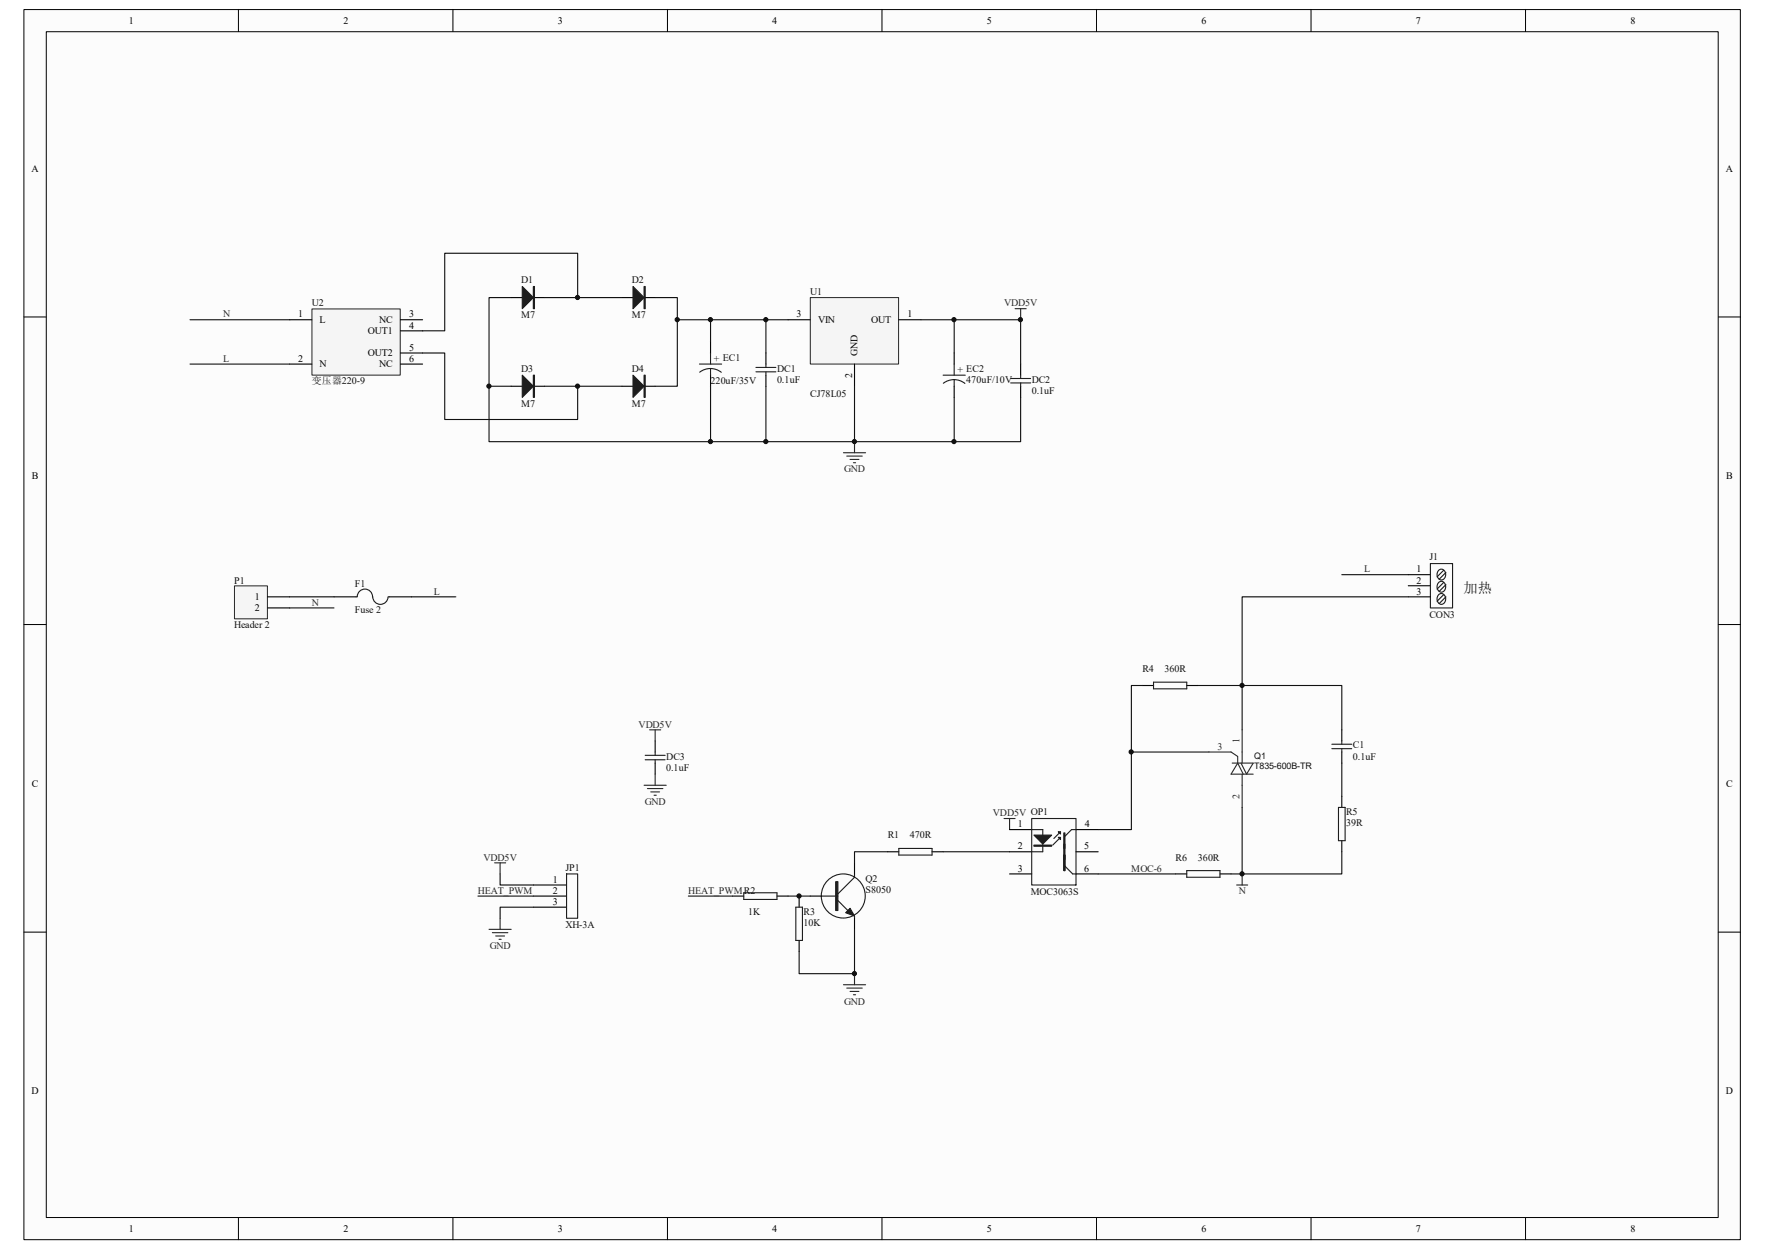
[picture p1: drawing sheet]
<svg xmlns="http://www.w3.org/2000/svg" width="297mm" height="210mm" viewBox="0 0 297 210" stroke-linecap="round" stroke-linejoin="round" font-family="sans-serif">
<path d="M4.1 1.7h288.8v206.7h-288.8z" fill="#fcfcfc"/>
<path d="M4 1.6h288.9v206.8h-288.9z" fill="none" stroke="#000" stroke-width=".17"/>
<path d="M7.8 5.4h281.3v199.3h-281.3z" fill="#fcfcfc"/>
<g fill="none" stroke="#000" stroke-width=".17">
<path d="M7.8 5.3h281.3v199.4h-281.3zM40.1 1.6v3.7M76.2 1.6v3.7M112.3 1.6v3.7M148.4 1.6v3.7M184.5 1.6v3.7M220.6 1.6v3.7M256.7 1.6v3.7M4 53.3h3.7M289.2 53.3h3.7M4 105h3.7M289.2 105h3.7"/>
<path d="M4 156.7h3.7M289.2 156.7h3.7M40.1 204.7v3.7M76.2 204.7v3.7M112.3 204.7v3.7M148.4 204.7v3.7M184.5 204.7v3.7M220.6 204.7v3.7M256.7 204.7v3.7"/>
</g>
<path d="M89.7 148.8h5.6M89.7 150.7h5.6M89.7 152.5h5.6" fill="none" stroke="#000" stroke-width=".19"/>
<path d="M95.3 146.9h1.9v7.5h-1.9z" fill="none" stroke="#1c1c1c" stroke-width=".19"/>
<path d="M80.4 150.7h9.3M84.2 146.9v1.9h5.5M89.7 152.5h-5.5v1.9" fill="none" stroke="#0e0e0e" stroke-width=".19"/>
<path d="M136.4 50.1h14.8v11.1h-14.8z" fill="#f5f5f5"/>
<path d="M136.4 50h14.8v11.2h-14.8z" fill="none" stroke="#262626" stroke-width=".17"/>
<g fill="none" stroke="#000" stroke-width=".19">
<path d="M86 50h1.9M89.7 50h1.9M104.7 50h1.8M108.4 50h1.8M119.6 57.5v1.9M128.9 59.4v1.8M132.6 53.8h3.7M151.3 53.8h3.7M160.6 59.4v1.8M86 64.9h1.9M89.7 64.9h1.9M104.7 64.9h1.8"/>
<path d="M108.4 64.9h1.8M119.6 63.1v1.8M128.9 63.1v1.8M143.8 61.2v3.7M160.6 64.9v1.9M171.8 61.2v1.9M171.8 64.9v1.9M237 96.6h3.7M237 98.5h3.7M56.2 100.4h3.7M65.5 100.4h3.7M237 100.4h3.7"/>
<path d="M110.2 124.6v1.8M110.2 128.3v1.9M169.9 139.5h3.7M181.1 139.5h3.7M123.3 150.7h1.9M130.7 150.7h1.9M134.5 150.7v1.8M134.5 158.1v1.9M136.3 150.7h1.9M143.8 145.1v1.8M143.8 154.4v1.9M149.4 143.2h1.9"/>
<path d="M156.8 143.2h1.9M169.9 143.2h3.7M169.9 146.9h3.7M181.1 143.2h3.7M181.1 146.9h3.7"/>
</g>
<g fill="#1c1c1c" stroke="#1c1c1c" stroke-width=".19">
<path d="M87.9 48.2l1.8 1.8-1.8 1.9z"/>
<path d="M87.9 63.1l1.8 1.8-1.8 1.9z"/>
<path d="M106.5 63.1l1.9 1.8-1.9 1.9z"/>
<path d="M106.5 48.2l1.9 1.8-1.9 1.9z"/>
<path d="M143 152.7l.8 1.3-1.5-.5z"/>
<path d="M174 140.4h3l-1.5 1.5z"/>
<path d="M178.1 139.9h.4v.3z"/>
<path d="M178.1 140.8h.4v.4z"/>
<path d="M89.7 48.2h.2v3.7h-.2z" fill-rule="evenodd"/>
<path d="M89.7 63.1h.2v3.7h-.2z" fill-rule="evenodd"/>
<path d="M108.4 63.1h.2v3.7h-.2z" fill-rule="evenodd"/>
<path d="M108.4 48.2h.2v3.7h-.2z" fill-rule="evenodd"/>
<path d="M140.6 148.3h.4v4.8h-.4z" fill-rule="evenodd"/>
<path d="M174 142.1h3v.2h-3z" fill-rule="evenodd"/>
<path d="M179 140.1h.2v2.6h-.2z" fill-rule="evenodd"/>
<path d="M179 141.9h.2v2.6h-.2z" fill-rule="evenodd"/>
<path d="M179 143.8h.2v2.6h-.2z" fill-rule="evenodd"/>
<path d="M179 143.8h.2v2.6h-.2z" fill-rule="evenodd"/>
</g>
<g fill="none" stroke="#0e0e0e" stroke-width=".19">
<path d="M32 53.8h16.7M71.1 59.4h3.7v11.1h22.4v-5.6M86 50h-3.7v14.9M91.6 50h13.1M97.2 50v-7.4h-22.4v13h-3.7M110.2 50h3.8v14.9h-3.8M114 53.8h18.6M119.6 53.8v3.7M128.9 53.8v5.6M32 61.2h16.7M82.3 64.9v9.4h61.5v-9.4M82.3 64.9h3.7"/>
<path d="M91.6 64.9h13.1M119.6 64.9v9.4M128.9 64.9v9.4M171.8 66.8v7.5h-11.2M225.8 96.6h11.2M48.7 100.4h7.5M48.7 102.2h7.5M69.2 100.4h7.5M115.8 150.7h7.5M132.6 150.7h3.7M149.4 143.2h-5.6v1.9M158.7 143.2h11.2"/>
</g>
<g fill="none" stroke="#1c1c1c" stroke-width=".19">
<path d="M119.6 59.4v1.8M117.7 61.2h3.7M119.6 62l1.1 .2 .7 .4M119.6 62l-.8 .1-1.1 .5M119.6 62v1.1M127.2 62.5h3.4M127.2 61.8h3.4M128.9 61.2v.6M128.9 62.5v.6M158.7 63.1h3.7M160.6 61.2v1.9M160.6 63.8v1.1"/>
<path d="M160.6 63.8l1.1 .3 .7 .4M160.6 63.8l-.8 .1-1.1 .5M170.1 64.4h3.3M170.1 63.6h3.3M171.8 63.1v.5M171.8 64.4v.5M240.7 94.8h3.7v7.4h-3.7zM242 96a.72 .72 0 0 1 .9-.2 .72 .72 0 0 1 .4 .8 .75 .75 0 0 1-.8 .9 .75 .75 0 0 1-.7-.9zM242 98a.72 .72 0 0 1 .9-.1 .72 .72 0 0 1 .4 .8 .75 .75 0 0 1-.8 .9 .75 .75 0 0 1-.7-.9zM242.9 95.9l-1.1 1.1M242.9 97.9l-1.1 1.2M242.9 100l-1.1 1.1"/>
<path d="M243.3 96.3l-1.1 1.1M243.3 98.3l-1.1 1.1M62.7 100.4a1.29 1.29 0 0 0-1.3-1.3 1.29 1.29 0 0 0-1.3 1.2l-.2 .1M62.7 100.4a1.29 1.29 0 0 0 1.3 1.2 1.29 1.29 0 0 0 1.3-1.2M65.3 100.4h.2M242 100.1a.72 .72 0 0 1 .9-.2 .72 .72 0 0 1 .4 .8 .75 .75 0 0 1-.8 .9 .75 .75 0 0 1-.7-.9zM243.3 100.4l-1.1 1.1M108.6 127.8h3.3M108.6 127h3.3M110.2 126.4v.6M110.2 127.8v.5M173.6 137.6h7.5v11.2h-7.5z"/>
<path d="M173.6 139.5h1.9v3.7h-1.9M178.5 139.9l-1.2 1.1M181.1 139.5h-.8l-1.1 1.1M125.2 150.1h5.5v1.1h-5.5zM133.9 152.5h1.1v5.6h-1.1zM138.2 150.7h2.8M141 151.4l1.7 1.7M143.8 146.9v.6l-2.8 2.8M143.8 154v.4M151.3 142.7h5.5v1.1h-5.5zM178.3 141l-1.1 1.1M179.2 145.6l1.3 1.3h.6"/>
<circle cx="141.9" cy="150.7" r="3.7"/>
</g>
<g fill="none" stroke="#262626" stroke-width=".19">
<path d="M170.8 51.9h1.9M171.8 51.9v1.9M141.9 76.1h3.8M142.5 76.7h2.6M143 77.2h1.5M143.6 77.8h.4M143.8 74.3v1.8M108.4 132h3.7M108.9 132.6h2.7M109.3 122.7h1.9M109.5 133.2h1.5M110.1 133.7h.3"/>
<path d="M110.2 122.7v1.9M110.2 130.2v1.8M169 137.6h1.8M169.9 137.6v1.9M82.3 156.3h3.7M82.9 156.8h2.6M83.2 145.1h1.9M83.4 157.4h1.5M84 157.9h.3M84.2 145.1v1.8M84.2 154.4v1.9M141.9 165.6h3.8"/>
<path d="M142.5 166.1h2.6M143 166.7h1.5M143.6 167.3h.4M143.8 163.7v1.9"/>
</g>
<path d="M52.5 52h14.9v11.1h-14.9z" fill="#f5f5f5"/>
<path d="M52.5 51.9h14.9v11.2h-14.9z" fill="none" stroke="#262626" stroke-width=".17"/>
<g fill="none" stroke="#000" stroke-width=".19">
<path d="M48.7 53.8h3.8M67.4 53.8h3.7M67.4 55.6h3.7M67.4 59.4h3.7M48.7 61.2h3.8M67.4 61.2h3.7M192.3 115.3h1.8M199.7 115.3h1.9M225.8 122.7v1.9M225.8 126.4v1.9M225.8 133.9v1.9M197.8 146.9h1.9"/>
<path d="M205.3 146.9h1.9M225.8 141.4v1.8"/>
</g>
<path d="M208.1 148.8h1.9M209 146.9v1.9" fill="none" stroke="#262626" stroke-width=".19"/>
<g fill="none" stroke="#0e0e0e" stroke-width=".19">
<path d="M155 53.8h16.8v7.4M160.6 53.8v5.6M160.6 66.8v7.5h-16.8M192.3 115.3h-1.9v24.2h-5.6M201.6 115.3h24.2v7.4M237 100.4h-28v22.3M190.4 126.4h13M209 135.8v11.1M225.8 128.3v5.6M143.8 156.3v7.4h-9.3v-3.7M184.8 146.9h13M207.2 146.9h1.8"/>
<path d="M225.8 143.2v3.7h-16.8"/>
</g>
<path d="M194.1 114.7h5.6v1.1h-5.6zM224.1 125.1h3.4M224.1 125.9h3.4M225.2 135.8h1.2v5.6h-1.2zM225.8 124.6v.5M225.8 125.9v.5M199.7 146.4h5.6v1.1h-5.6z" fill="none" stroke="#1c1c1c" stroke-width=".19"/>
<path d="M203.4 126.4h3.8l1.1 .8v1.1M207.3 128.3h3.6l-1.1 1.9-1-1.9M209 122.7v5.6M209 130.2v5.6M209.2 130.2l-.9-1.9-1.1 1.9h3.7" fill="none" stroke="#292929" stroke-width=".19"/>
<path d="M39.5 98.6h5.5v5.5h-5.5z" fill="#f5f5f5"/>
<path d="M39.5 98.5h5.5v5.6h-5.5z" fill="none" stroke="#262626" stroke-width=".17"/>
<path d="M45 100.4h3.7M45 102.2h3.7" fill="none" stroke="#000" stroke-width=".19"/>
<g fill="#0e0e0e" stroke="#0e0e0e" stroke-width=".17">
<circle cx="82.3" cy="64.9" r=".35"/>
<circle cx="97.2" cy="64.9" r=".35"/>
<circle cx="97.2" cy="50" r=".35"/>
<circle cx="114" cy="53.7" r=".35"/>
<circle cx="119.5" cy="74.2" r=".35"/>
<circle cx="119.5" cy="53.7" r=".35"/>
<circle cx="128.9" cy="74.2" r=".35"/>
<circle cx="128.9" cy="53.7" r=".35"/>
<circle cx="134.5" cy="150.7" r=".35"/>
<circle cx="143.8" cy="163.7" r=".35"/>
<circle cx="143.8" cy="74.2" r=".35"/>
<circle cx="160.5" cy="74.2" r=".35"/>
<circle cx="160.5" cy="53.7" r=".35"/>
<circle cx="171.7" cy="53.7" r=".35"/>
<circle cx="190.3" cy="126.4" r=".35"/>
<circle cx="209" cy="146.9" r=".35"/>
<circle cx="209" cy="115.2" r=".35"/>
</g>
<text font-size="2.4" fill="#0e0e0e" x="246.3" y="99.8">加热</text>
<g font-size="1.7">
<text x="21.7" y="4">1</text>
<text x="57.8" y="4">2</text>
<text x="93.9" y="4">3</text>
<text x="130" y="4">4</text>
<text x="166.1" y="4">5</text>
<text x="202.2" y="4">6</text>
<text x="238.3" y="4">7</text>
<text x="274.4" y="4">8</text>
<text x="5.3" y="28.9">A</text>
<text x="290.4" y="28.9">A</text>
<text x="50.2" y="53.4">1</text>
<text x="68.9" y="53.4">3</text>
<text x="134" y="53.4">3</text>
<text x="152.7" y="53.4">1</text>
<text x="53.8" y="54.3">L</text>
<text x="61.9" y="56.2">OUT1</text>
<text x="61.9" y="59.9">OUT2</text>
<text x="63.8" y="54.3">NC</text>
<text x="68.9" y="55.2">4</text>
<text x="68.9" y="59">5</text>
<text x="137.7" y="54.3">VIN</text>
<text x="144.3" y="59.9" transform="rotate(-90 144.3 59.9)">GND</text>
<text x="146.6" y="54.3">OUT</text>
<text x="50.2" y="60.8">2</text>
<text x="53.8" y="61.8">N</text>
<text x="63.8" y="61.8">NC</text>
<text x="68.9" y="60.8">6</text>
<text x="143.4" y="63.5" transform="rotate(-90 143.4 63.5)">2</text>
<text x="5.3" y="80.6">B</text>
<text x="290.5" y="80.6">B</text>
<text x="42.9" y="100.9">1</text>
<text x="238.4" y="96.2">1</text>
<text x="238.4" y="98.1">2</text>
<text x="238.4" y="100">3</text>
<text x="42.9" y="102.8">2</text>
<text x="5.3" y="132.3">C</text>
<text x="290.5" y="132.3">C</text>
<text x="171.3" y="139.1">1</text>
<text x="171.3" y="142.8">2</text>
<text x="182.5" y="142.8">5</text>
<text x="182.5" y="139.1">4</text>
<text x="93" y="148.4">1</text>
<text x="171.3" y="146.6">3</text>
<text x="182.5" y="146.6">6</text>
<text x="93" y="150.3">2</text>
<text x="93" y="152.1">3</text>
<text x="5.3" y="184">D</text>
<text x="290.4" y="184">D</text>
<text x="21.7" y="207.1">1</text>
<text x="57.8" y="207.1">2</text>
<text x="93.9" y="207.1">3</text>
<text x="130" y="207.1">4</text>
<text x="166.1" y="207.1">5</text>
<text x="202.2" y="207.1">6</text>
<text x="238.3" y="207.1">7</text>
<text x="274.4" y="207.1">8</text>
</g>
<g font-size="1.7" fill="#0e0e0e">
<text x="87.7" y="47.6">D1</text>
<text x="106.3" y="47.6">D2</text>
<text x="52.5" y="51.5">U2</text>
<text x="87.7" y="53.6">M7</text>
<text x="106.3" y="53.6">M7</text>
<text x="136.4" y="49.7">U1</text>
<text x="52.5" y="64.6">变压器220-9</text>
<text x="87.7" y="62.5">D3</text>
<text x="106.3" y="62.5">D4</text>
<text x="119.5" y="64.6">220uF/35V</text>
<text x="120.1" y="60.8">+ EC1</text>
<text x="130.8" y="62.5">DC1</text>
<text x="130.8" y="64.4">0.1uF</text>
<text x="161.1" y="62.7">+ EC2</text>
<text x="162.6" y="64.4">470uF/10V</text>
<text x="173.6" y="64.4">DC2</text>
<text x="87.7" y="68.5">M7</text>
<text x="106.3" y="68.5">M7</text>
<text x="136.4" y="66.8">CJ78L05</text>
<text x="173.6" y="66.3">0.1uF</text>
<text x="240.5" y="94.2">J1</text>
<text x="39.4" y="98.1">P1</text>
<text x="59.7" y="98.7">F1</text>
<text x="39.4" y="105.6">Header 2</text>
<text x="59.7" y="103.1">Fuse 2</text>
<text x="240.5" y="103.9">CON3</text>
<text x="192.2" y="113">R4</text>
<text x="196" y="113">360R</text>
<text x="227.7" y="125.9">C1</text>
<text x="112.1" y="127.7">DC3</text>
<text x="112.1" y="129.6">0.1uF</text>
<text x="227.7" y="127.7">0.1uF</text>
<text x="226.5" y="137.1">R5</text>
<text x="149.4" y="141">R1</text>
<text x="153.1" y="141">470R</text>
<text x="226.5" y="138.9">39R</text>
<text x="95.2" y="146.4">JP1</text>
<text x="145.7" y="148.3">Q2</text>
<text x="197.8" y="144.7">R6</text>
<text x="201.6" y="144.7">360R</text>
<text x="125.9" y="153.8">1K</text>
<text x="135.2" y="153.8">R3</text>
<text x="135.2" y="155.7">10K</text>
<text x="145.7" y="150.1">S8050</text>
<text x="173.4" y="150.5">MOC3063S</text>
<text x="95.2" y="156.1">XH-3A</text>
</g>
<g font-size="1.7" fill="#262626">
<text x="37.5" y="53.4">N</text>
<text x="169" y="51.5">VDD5V</text>
<text x="37.5" y="60.8">L</text>
<text x="142" y="79.4">GND</text>
<text x="52.5" y="101.9">N</text>
<text x="73" y="100">L</text>
<text x="229.5" y="96.2">L</text>
<text x="107.4" y="122.3">VDD5V</text>
<text x="108.5" y="135.3">GND</text>
<text x="167.1" y="137.2">VDD5V OP1</text>
<text x="81.4" y="144.7">VDD5V</text>
<text x="190.4" y="146.6">MOC-6</text>
<text x="80.4" y="150.3">HEAT_PWM</text>
<text x="115.8" y="150.3">HEAT_PWMR2</text>
<text x="208.4" y="150.2">N</text>
<text x="82.4" y="159.6">GND</text>
<text x="142" y="168.9">GND</text>
</g>
<g font-size="1.7" fill="#292929">
<text x="208.6" y="125" transform="rotate(-90 208.6 125)">1</text>
<text x="204.9" y="126.1">3</text>
<text x="208.6" y="134.4" transform="rotate(-90 208.6 134.4)">2</text>
</g>
<g font-size="1.5" fill="#0e0e0e">
<text x="211.1" y="127.6">Q1</text>
<text x="211.1" y="129.3">T835-600B-TR</text>
</g>
</svg>
